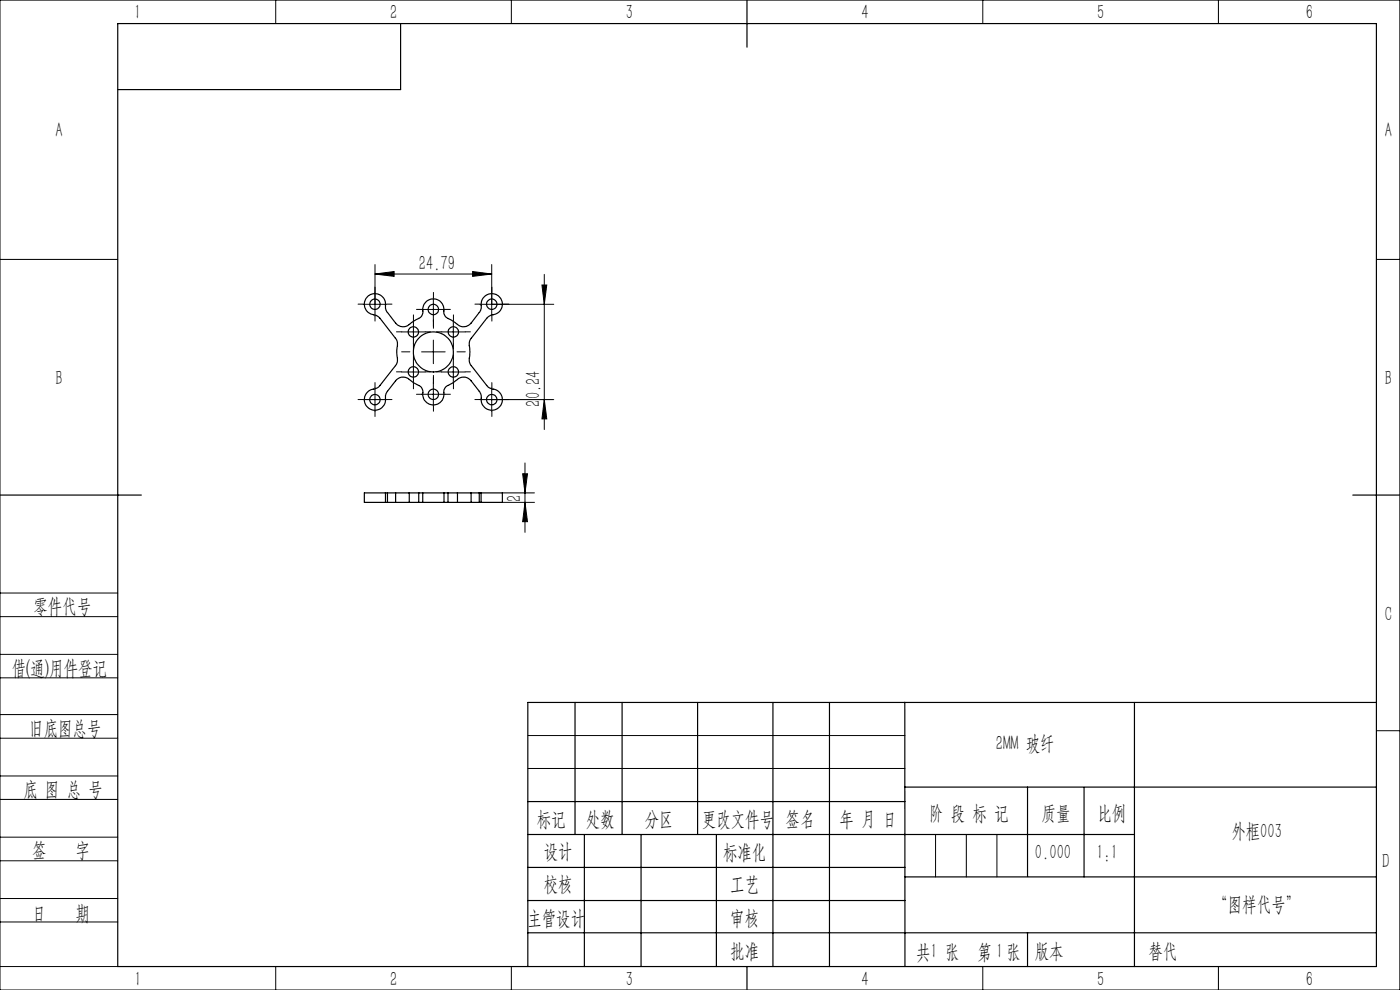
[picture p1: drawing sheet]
<svg xmlns="http://www.w3.org/2000/svg" width="297mm" height="210mm" viewBox="0 0 297 210" stroke-linecap="round" stroke-linejoin="round" font-family="sans-serif">
<g fill="none" stroke="#000" stroke-width=".21">
<path d="M0 0h297v210h-297zM58.5 0v5M108.5 0v5M208.5 0v5M258.5 0v5M0 55h25M79.6 58.1l4-.5v1zM79.6 56.1v10.9M79.6 58.1h24.7M100.3 57.6l4 .5-4 .5zM104.3 56.1v10.9M115.5 58.2v32.9"/>
<path d="M292 55h5M77 64.5h5M85.2 70.4h5M85.2 78.9h5M87.7 67.9v5M87.7 76.4v5M89.4 74.6h5M89.4 65.6h5M91.9 63.1v5M91.9 72.1v5M93.7 70.4h5M93.7 78.9h5"/>
<path d="M96.2 67.9v5M96.2 76.4v5M101.8 64.5h15.7M115 60.5h1l-.5 4zM77 84.8h5M79.6 82.3v5M89.4 83.6h5M91.9 81.2v4.9M101.8 84.8h15.7M104.3 82.3v5M111.4 98.2v14.7M115.5 84.8l.5 4.1h-1z"/>
<path d="M106.6 106.6h6.8M106.6 104.6h6.8M110.9 100.5h1l-.5 4.1zM111.4 106.6l.5 4.1h-1zM0 138.8h25M0 125.8h25M0 130.8h25M0 143.8h25M0 156.6h25M0 151.6h25M112 156h80M292 155h5"/>
<path d="M0 169.6h25M0 164.6h25M0 177.6h25M112 163h80M198.5 177v9M205 177v9M211.5 177v9M0 182.6h25M0 190.6h25M0 195.6h25M0 205h25M58.5 205v5"/>
<path d="M108.5 205v5M208.5 205v5M258.5 205v5"/>
</g>
<g fill="none" stroke="#000" stroke-width=".21" stroke-dasharray="30.5 1.3 1.3 1.3">
<path d="M77.1 64.5h-1.1M79.6 62v-1.1M79.6 67v1.1M82.1 64.5h1.1M85.2 78.9h-1.1M85.2 70.4h-1.1M86.9 74.6h-1.7M87.7 76.4v-1.1M87.7 67.9v-1.1M87.7 72.9v1.1M89.4 65.6h-1.1M90.2 78.9h1.1"/>
<path d="M90.2 70.4h1.1M91.9 69.6v-1.7M91.9 79.6v1.8M91.9 63.1v-1.1M91.9 68.1v1.1M93.7 70.4h-1.1M93.7 78.9h-1.1M94.4 65.6h1.1M96.2 67.9v-1.1M96.2 72.9v1.1M96.2 76.4v-1.1M96.9 74.6h1.8"/>
<path d="M98.7 70.4h1.1M98.7 78.9h1.1M101.8 64.5h-1.1M104.3 62v-1.1M104.3 67v1.1M106.8 64.5h1.1M77.1 84.8h-1.1M79.6 82.3v-1.1M79.6 87.3v1.1M82.1 84.8h1.1M87.7 81.4v1.1M89.4 83.6h-1.1"/>
<path d="M91.9 81.1v-1.1M91.9 86.1v1.1M94.4 83.6h1.1M96.2 81.4v1.1M101.8 84.8h-1.1M104.3 82.3v-1.1M104.3 87.3v1.1M106.8 84.8h1.1"/>
</g>
<g fill="none" stroke="#000" stroke-width=".25">
<path d="M25 5h267v200h-267zM85 5v14h-60M158.5 0v10M78.1 62.8a2.33 2.33 0 0 1 2.7-.1 2.33 2.33 0 0 1 1 2.5l.3 .9 2 2.6a2.09 2.09 0 0 0 3.2-.3l1-.6a1.82 1.82 0 0 0 1.4-2.4 2.3 2.3 0 0 1 2.7-2 2.3 2.3 0 0 1 1.8 3 2.17 2.17 0 0 0 1.6 1.6l1 .6a2.06 2.06 0 0 0 3.1-.1l1.9-2.4a2.66 2.66 0 0 0 .3-1.8 2.26 2.26 0 0 1 2.5-2 2.26 2.26 0 0 1 2 2.5 2.26 2.26 0 0 1-2.4 2l-.9 .7-3.5 4.4a3.5 3.5 0 0 0-.1 2.4l-.1 1.4a2.05 2.05 0 0 0 .4 1.9l3.4 4.3 1 .6a2.28 2.28 0 0 1 2.1 2.6 2.28 2.28 0 0 1-2.7 1.9 2.28 2.28 0 0 1-1.7-2.9l-.3-.9-2-2.6a2.2 2.2 0 0 0-3.2 .2l-1 .7a1.93 1.93 0 0 0-1.4 2.4 2.29 2.29 0 0 1-2.8 1.9 2.29 2.29 0 0 1-1.7-2.9 2.2 2.2 0 0 0-1.7-1.6l-.5-.3a2.41 2.41 0 0 0-3-.7l-.4 .3-2 2.6-.3 .9a2.27 2.27 0 0 1-1.5 2.9 2.27 2.27 0 0 1-2.9-1.6 2.27 2.27 0 0 1 1.6-2.8l1-.3 .5-.4 3.4-4.3a2.38 2.38 0 0 0 .3-2.3l.1-2a1.93 1.93 0 0 0-.4-1.6l-3.3-4.2-.8-.6a2.4 2.4 0 0 1-2.3-3.3zM0 105h30M81.8 104.6h-4.5v2h4.5M81.8 106.6h.4M81.8 104.6h.4M81.8 104.6v2M82.2 104.6v2M82.2 106.6h1.7M82.2 104.6h1.7"/>
<path d="M83.9 106.6h2.9M83.9 104.6h2.9M83.9 104.6v2M86.8 106.6h2M86.8 104.6h2M86.8 104.6v2M88.8 106.6h.9M88.8 104.6h.9M88.8 104.6v2M89.7 106.6h4.5M89.7 104.6h4.5M89.7 104.6v2"/>
<path d="M94.2 106.6h.8M94.2 104.6h.8M94.2 104.6v2M95 106.6h2M95 104.6h2M95 104.6v2M97 106.6h2.9M97 104.6h2.9M97 104.6v2M99.9 106.6h1.8M99.9 104.6h1.8M99.9 104.6v2"/>
<path d="M101.7 106.6h.4M101.7 104.6h.4M101.7 104.6v2M102.1 104.6h4.5v2h-4.5M102.1 104.6v2M287 105h10M122 149v28M132 149v28M148 149v28M164 149v56M176 149v56M191.9 149l.1 56"/>
<path d="M240.7 149v56M292 149h-180v56M112 177h128.7M112 170h80M124 177v28M136 177v28M152 177v28M191.9 167h100.1M218 167v18.9M230 167v19M112 197.9h180M112 184h80"/>
<path d="M112 191h80M192 186h100M218 197.9v7.1M158.5 205v5"/>
<circle cx="79.5" cy="64.5" r="1.1"/>
<circle cx="87.7" cy="78.9" r="1.1"/>
<circle cx="87.7" cy="70.4" r="1.09"/>
<circle cx="91.9" cy="74.7" r="4.3"/>
<circle cx="91.9" cy="65.6" r="1.09"/>
<circle cx="96.2" cy="78.9" r="1.1"/>
<circle cx="96.2" cy="70.4" r="1.09"/>
<circle cx="104.3" cy="64.5" r="1.11"/>
<circle cx="79.5" cy="84.8" r="1.08"/>
<circle cx="91.9" cy="83.7" r="1.11"/>
<circle cx="104.3" cy="84.8" r="1.09"/>
</g>
<g fill="#000">
<path d="M79.6 58.1l4-.5v1zM100.3 57.6l4 .5-4 .5z"/>
<path d="M115 60.5h1l-.5 4zM115.5 84.8l.5 4.1h-1z"/>
<path d="M111.4 106.6l.5 4.1h-1zM110.9 100.5h1l-.5 4.1z"/>
</g>
<g font-size="4.4">
<text x="28.5" y="4.1">1</text>
<text x="82.7" y="4.1">2</text>
<text x="132.7" y="4.1">3</text>
<text x="182.7" y="4.1">4</text>
<text x="232.7" y="4.1">5</text>
<text x="277" y="4.1">6</text>
<text x="11.8" y="29.1">A</text>
<text x="293.8" y="29.1">A</text>
<text x="88.9" y="57.2">24.79</text>
<text x="11.8" y="81.6">B</text>
<text x="293.8" y="81.6">B</text>
<text x="114.6" y="86.3" transform="rotate(-90 114.6 86.3)">20.24</text>
<text x="110.5" y="106.5" transform="rotate(-90 110.5 106.5)">2</text>
<text x="7.1" y="130.1">零件代号</text>
<text x="293.8" y="131.6">C</text>
<text x="2.5" y="143.2">借(通)用件登记</text>
<text x="6.2" y="155.8">旧底图总号</text>
<text x="211.3" y="159.1">2MM 玻纤</text>
<text x="5" y="168.9">底 图 总 号</text>
<text x="197.1" y="173.8">阶 段 标 记</text>
<text x="221" y="173.8">质量</text>
<text x="232.8" y="173.8">比例</text>
<text x="113.9" y="175.2">标记</text>
<text x="124.3" y="175.2">处数</text>
<text x="136.8" y="175.2">分区</text>
<text x="148.9" y="175.2">更改文件号</text>
<text x="166.7" y="175.2">签名</text>
<text x="178.1" y="175.2">年 月 日</text>
<text x="261.2" y="177.8">外框003</text>
<text x="6.8" y="181.9">签</text>
<text x="16" y="181.9">字</text>
<text x="115.3" y="182.1">设计</text>
<text x="153.4" y="182.2">标准化</text>
<text x="219.6" y="182.1">0.000</text>
<text x="232.6" y="182.1">1:1</text>
<text x="293.3" y="184.1">D</text>
<text x="115.3" y="189">校核</text>
<text x="154.9" y="189">工艺</text>
<text x="6.8" y="195.2">日</text>
<text x="16" y="195.2">期</text>
<text x="111.9" y="196.2">主管设计</text>
<text x="154.9" y="196.2">审核</text>
<text x="257.4" y="193.2">“图样代号”</text>
<text x="154.9" y="203.1">批准</text>
<text x="194.4" y="203.4">共 张</text>
<text x="197.4" y="203.1">1</text>
<text x="207.4" y="203.4">第 张</text>
<text x="211.3" y="203.1">1</text>
<text x="219.5" y="203.1">版本</text>
<text x="243.6" y="203.1">替代</text>
<text x="28.5" y="209.1">1</text>
<text x="82.8" y="209.1">2</text>
<text x="132.7" y="209.1">3</text>
<text x="182.7" y="209.1">4</text>
<text x="232.7" y="209.1">5</text>
<text x="277" y="209.1">6</text>
</g>
</svg>
